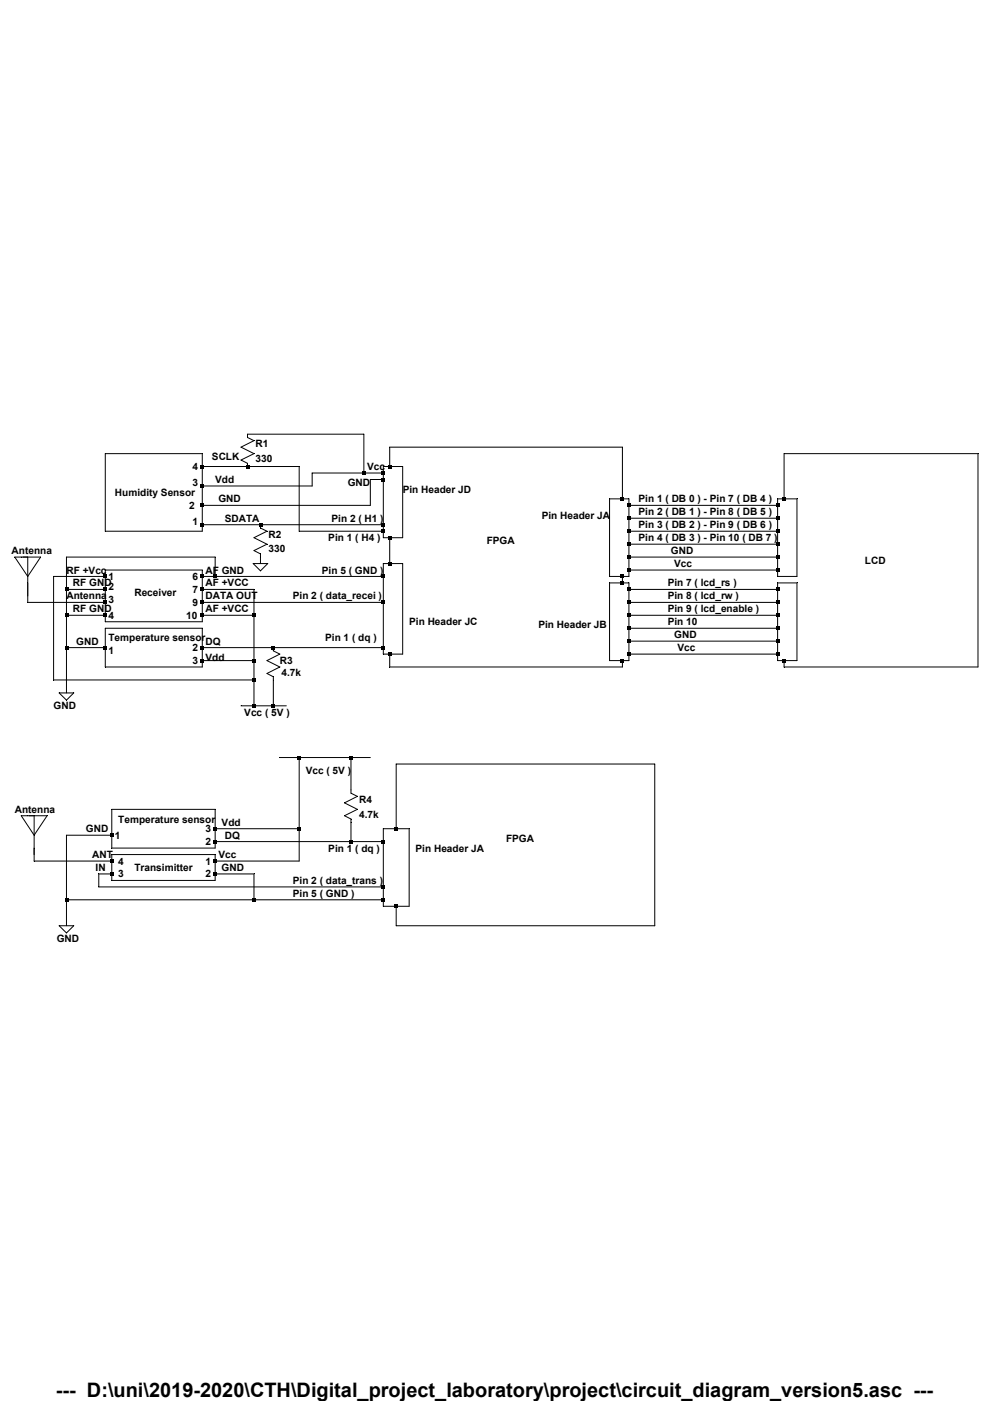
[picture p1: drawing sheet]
Version 4
SHEET 1 2196 1492
WIRE 672 -112 384 -112
WIRE 1312 -80 736 -80
WIRE 272 -64 32 -64
WIRE 2192 -64 1712 -64
WIRE 272 -32 272 -64
WIRE 384 -32 272 -32
WIRE 512 -32 384 -32
WIRE 736 -32 736 -80
WIRE 736 -32 720 -32
WIRE 768 -32 736 -32
WIRE 672 -16 672 -112
WIRE 672 -16 544 -16
WIRE 720 -16 720 -32
WIRE 720 -16 672 -16
WIRE 720 0 720 -16
WIRE 720 0 688 0
WIRE 272 16 272 -32
WIRE 544 16 544 -16
WIRE 544 16 272 16
WIRE 1312 48 1312 -80
WIRE 1312 48 1280 48
WIRE 1328 48 1312 48
WIRE 1712 48 1712 -64
WIRE 1712 48 1696 48
WIRE 1744 48 1712 48
WIRE 272 64 272 16
WIRE 688 64 688 0
WIRE 688 64 272 64
WIRE 1328 64 1328 48
WIRE 1696 64 1696 48
WIRE 1696 64 1328 64
WIRE 1328 96 1328 64
WIRE 1696 96 1696 64
WIRE 1696 96 1328 96
WIRE 272 112 272 64
WIRE 416 112 272 112
WIRE 720 112 720 0
WIRE 720 112 416 112
WIRE 32 128 32 -64
WIRE 272 128 272 112
WIRE 272 128 32 128
WIRE 512 128 512 -32
WIRE 720 128 720 112
WIRE 720 128 512 128
WIRE 1328 128 1328 96
WIRE 1696 128 1696 96
WIRE 1696 128 1328 128
WIRE 720 144 720 128
WIRE 736 144 720 144
WIRE 768 144 768 -32
WIRE 768 144 736 144
WIRE 1328 160 1328 128
WIRE 1696 160 1696 128
WIRE 1696 160 1328 160
WIRE 304 192 -64 192
WIRE 1328 192 1328 160
WIRE 1696 192 1696 160
WIRE 1696 192 1328 192
WIRE 416 208 416 192
WIRE 736 208 736 144
WIRE 736 208 720 208
WIRE 768 208 736 208
WIRE 272 224 32 224
WIRE 1328 224 1328 192
WIRE 1696 224 1696 192
WIRE 1696 224 1328 224
WIRE 32 240 32 224
WIRE 32 240 -96 240
WIRE 272 240 272 224
WIRE 304 240 304 192
WIRE 304 240 272 240
WIRE 720 240 720 208
WIRE 720 240 304 240
WIRE 1280 240 1280 48
WIRE 1312 240 1280 240
WIRE 1328 240 1328 224
WIRE 1328 240 1312 240
WIRE 1696 240 1696 224
WIRE 1744 240 1744 48
WIRE 1744 240 1696 240
WIRE 1312 256 1312 240
WIRE 1312 256 1280 256
WIRE 1328 256 1312 256
WIRE 1744 256 1696 256
WIRE -64 272 -64 192
WIRE 32 272 32 240
WIRE 32 272 -64 272
WIRE 272 272 272 240
WIRE 400 272 272 272
WIRE 1328 272 1328 256
WIRE 1696 272 1696 256
WIRE 1696 272 1328 272
WIRE -160 304 -160 256
WIRE 32 304 32 272
WIRE 32 304 -160 304
WIRE 272 304 272 272
WIRE 720 304 720 240
WIRE 720 304 272 304
WIRE 1328 304 1328 272
WIRE 1696 304 1696 272
WIRE 1696 304 1328 304
WIRE -64 336 -64 272
WIRE 32 336 32 304
WIRE 32 336 -64 336
WIRE 272 336 272 304
WIRE 400 336 400 272
WIRE 400 336 272 336
WIRE 1328 336 1328 304
WIRE 1696 336 1696 304
WIRE 1696 336 1328 336
WIRE 32 352 32 336
WIRE 272 352 272 336
WIRE 272 352 32 352
WIRE 272 368 32 368
WIRE 1328 368 1328 336
WIRE 1696 368 1696 336
WIRE 1696 368 1328 368
WIRE 1328 400 1328 368
WIRE 1696 400 1696 368
WIRE 1696 400 1328 400
WIRE -64 416 -64 336
WIRE 32 416 32 368
WIRE 32 416 -64 416
WIRE 272 416 272 368
WIRE 448 416 272 416
WIRE 720 416 720 304
WIRE 720 416 448 416
WIRE 720 432 720 416
WIRE 736 432 720 432
WIRE 768 432 768 208
WIRE 768 432 736 432
WIRE 1328 432 1328 400
WIRE 1696 432 1696 400
WIRE 1696 432 1328 432
WIRE 272 448 272 416
WIRE 400 448 400 336
WIRE 400 448 272 448
WIRE 1280 448 1280 256
WIRE 1312 448 1280 448
WIRE 1328 448 1328 432
WIRE 1328 448 1312 448
WIRE 1696 448 1696 432
WIRE 1712 448 1696 448
WIRE 1744 448 1744 256
WIRE 1744 448 1712 448
WIRE 32 464 32 416
WIRE 272 464 272 448
WIRE 272 464 32 464
WIRE 736 464 736 432
WIRE 1312 464 1312 448
WIRE 1312 464 736 464
WIRE 1712 464 1712 448
WIRE 2192 464 2192 -64
WIRE 2192 464 1712 464
WIRE -96 496 -96 240
WIRE 400 496 400 448
WIRE 400 496 -96 496
WIRE -64 528 -64 416
WIRE 400 560 400 496
WIRE 400 560 368 560
WIRE 448 560 448 496
WIRE 448 560 400 560
WIRE 480 560 448 560
WIRE 512 688 464 688
WIRE 640 688 512 688
WIRE 688 688 640 688
WIRE 1392 704 752 704
WIRE 640 768 640 688
WIRE 304 816 48 816
WIRE 304 864 304 816
WIRE 512 864 512 688
WIRE 512 864 304 864
WIRE 752 864 752 704
WIRE 752 864 720 864
WIRE 784 864 752 864
WIRE 48 880 48 816
WIRE 48 880 -64 880
WIRE 304 896 304 864
WIRE 640 896 640 848
WIRE 640 896 304 896
WIRE 720 896 720 864
WIRE 720 896 640 896
WIRE 48 912 48 880
WIRE 304 912 304 896
WIRE 304 912 48 912
WIRE 304 928 48 928
WIRE -144 944 -144 912
WIRE 48 944 48 928
WIRE 48 944 -144 944
WIRE 304 944 304 928
WIRE 512 944 512 864
WIRE 512 944 304 944
WIRE 48 976 48 944
WIRE 48 976 16 976
WIRE 304 976 304 944
WIRE 400 976 304 976
WIRE 48 992 48 976
WIRE 304 992 304 976
WIRE 304 992 48 992
WIRE 16 1008 16 976
WIRE 720 1008 720 896
WIRE 720 1008 16 1008
WIRE -64 1040 -64 880
WIRE 400 1040 400 976
WIRE 400 1040 -64 1040
WIRE 720 1040 720 1008
WIRE 720 1040 400 1040
WIRE 720 1056 720 1040
WIRE 752 1056 720 1056
WIRE 784 1056 784 864
WIRE 784 1056 752 1056
WIRE -64 1104 -64 1040
WIRE 752 1104 752 1056
WIRE 1392 1104 1392 704
WIRE 1392 1104 752 1104
FLAG -64 528 0
FLAG 416 208 0
FLAG -64 1104 0
SYMBOL res 400 96 R0
SYMATTR InstName R2
SYMATTR Value 330
SYMBOL res 368 -128 R0
SYMATTR InstName R1
SYMATTR Value 330
SYMBOL res 432 400 R0
WINDOW 0 32 48 Left 2
WINDOW 3 36 77 Left 2
SYMATTR InstName R3
SYMATTR Value 4.7k
SYMBOL res 624 752 R0
SYMATTR InstName R4
SYMATTR Value 4.7k
TEXT 1040 160 Left 2 ;FPGA
TEXT 768 24 Left 2 ;Pin Header JD
TEXT 56 32 Left 2 ;Humidity Sensor
TEXT 296 -56 Left 2 ;SCLK
TEXT 328 96 Left 2 ;SDATA
TEXT 312 48 Left 2 ;GND
TEXT 304 0 Left 2 ;Vdd
TEXT 784 352 Left 2 ;Pin Header JC
TEXT 584 144 Left 2 ;Pin 1 ( H4 )
TEXT 592 96 Left 2 ;Pin 2 ( H1 )
TEXT 632 8 Left 2 ;GND
TEXT 680 -32 Left 2 ;Vcc
TEXT 1912 200 Left 2 ;LCD
TEXT 40 392 Left 2 ;Temperature sensor
TEXT 104 280 Left 2 ;Receiver
TEXT 1352 40 Left 2 ;Pin 1 ( data 0 ) - Pin 7 ( data 4 )
TEXT 1112 88 Left 2 ;Pin Header JA
TEXT 1432 176 Left 2 ;GND
TEXT 1440 208 Left 2 ;Vcc
TEXT 1344 144 Left 2 ;Pin 4 ( data 4 ) - Pin 8 ( data  7 )
TEXT 1344 112 Left 2 ;Pin 3 ( data 3 ) - Pin 9 ( data 7 )
TEXT 1344 80 Left 2 ;Pin 2 ( data 2 ) - Pin 8 ( data 6 )
TEXT 1424 256 Left 2 ;Pin 7 ( lcd_rs )
TEXT 1440 384 Left 2 ;GND
TEXT 1448 416 Left 2 ;Vcc
TEXT 1104 360 Left 2 ;Pin Header JB
TEXT 1424 288 Left 2 ;Pin 8 ( lcd_rw )
TEXT 1424 320 Left 2 ;Pin 9 ( lcd_enable )
TEXT 1424 352 Left 2 ;Pin 9 ( GND)
TEXT 1024 888 Left 2 ;FPGA
TEXT 800 912 Left 2 ;Pin Header JA
TEXT 104 960 Left 2 ;Transimitter
TEXT 72 840 Left 2 ;Temperature sensor
TEXT 584 912 Left 2 ;Pin 1 ( dq )
TEXT 576 392 Left 2 ;Pin 1 ( dq )
TEXT 376 576 Left 2 ;Vcc ( 5V )
TEXT 528 720 Left 2 ;Vcc ( 5V )
TEXT 544 1024 Left 2 ;Pin 6 ( GND )
TEXT 496 288 Left 2 ;Pin 2 ( data_recei )
TEXT -200 176 Left 2 ;Antenna
TEXT -192 816 Left 2 ;Antenna
TEXT 496 992 Left 2 ;Pin 2 ( data_trans )
TEXT 560 224 Left 2 ;Pin 6 ( GND )
TEXT 248 104 Left 2 ;1
TEXT 240 64 Left 2 ;2
TEXT 248 8 Left 2 ;3
TEXT 248 -32 Left 2 ;4
TEXT 40 424 Left 2 ;1
TEXT 248 416 Left 2 ;2
TEXT 248 448 Left 2 ;3
TEXT 56 880 Left 2 ;1
TEXT 280 864 Left 2 ;3
TEXT 280 896 Left 2 ;2
TEXT 280 944 Left 2 ;1
TEXT 280 976 Left 2 ;2
TEXT 64 976 Left 2 ;3
TEXT 64 944 Left 2 ;4
TEXT 320 960 Left 2 ;GND
TEXT 40 264 Left 2 ;2
TEXT 40 240 Left 2 ;1
TEXT 40 296 Left 2 ;3
TEXT 40 336 Left 2 ;4
TEXT -64 288 Left 2 ;Antenna
TEXT -64 224 Left 2 ;RF +Vcc
TEXT -48 256 Left 2 ;RF GND
TEXT -48 320 Left 2 ;RF GND
TEXT 280 288 Left 2 ;DATA OUT
TEXT 280 320 Left 2 ;AF +VCC
TEXT 280 224 Left 2 ;AF GND
TEXT 280 256 Left 2 ;AF +VCC
TEXT 248 240 Left 2 ;6
TEXT 248 272 Left 2 ;7
TEXT 248 304 Left 2 ;9
TEXT 232 336 Left 2 ;10
TEXT 8 960 Left 2 ;IN
TEXT 0 928 Left 2 ;ANT
TEXT 312 928 Left 2 ;Vcc
TEXT -16 864 Left 2 ;GND
TEXT -40 400 Left 2 ;GND
TEXT -96 560 Left 2 ;GND
TEXT -88 1136 Left 2 ;GND
TEXT 280 400 Left 2 ;DQ
TEXT 328 880 Left 2 ;DQ
TEXT 280 440 Left 2 ;Vdd
TEXT 320 848 Left 2 ;Vdd
LINE Normal -128 192 -176 192
LINE Normal -160 240 -128 192
LINE Normal -192 192 -160 240
LINE Normal -176 192 -192 192
LINE Normal -160 192 -176 192 2
LINE Normal -160 288 -160 192
LINE Normal -112 832 -160 832
LINE Normal -144 880 -112 832
LINE Normal -176 832 -144 880
LINE Normal -160 832 -176 832
LINE Normal -144 832 -160 832 2
LINE Normal -144 928 -144 832
